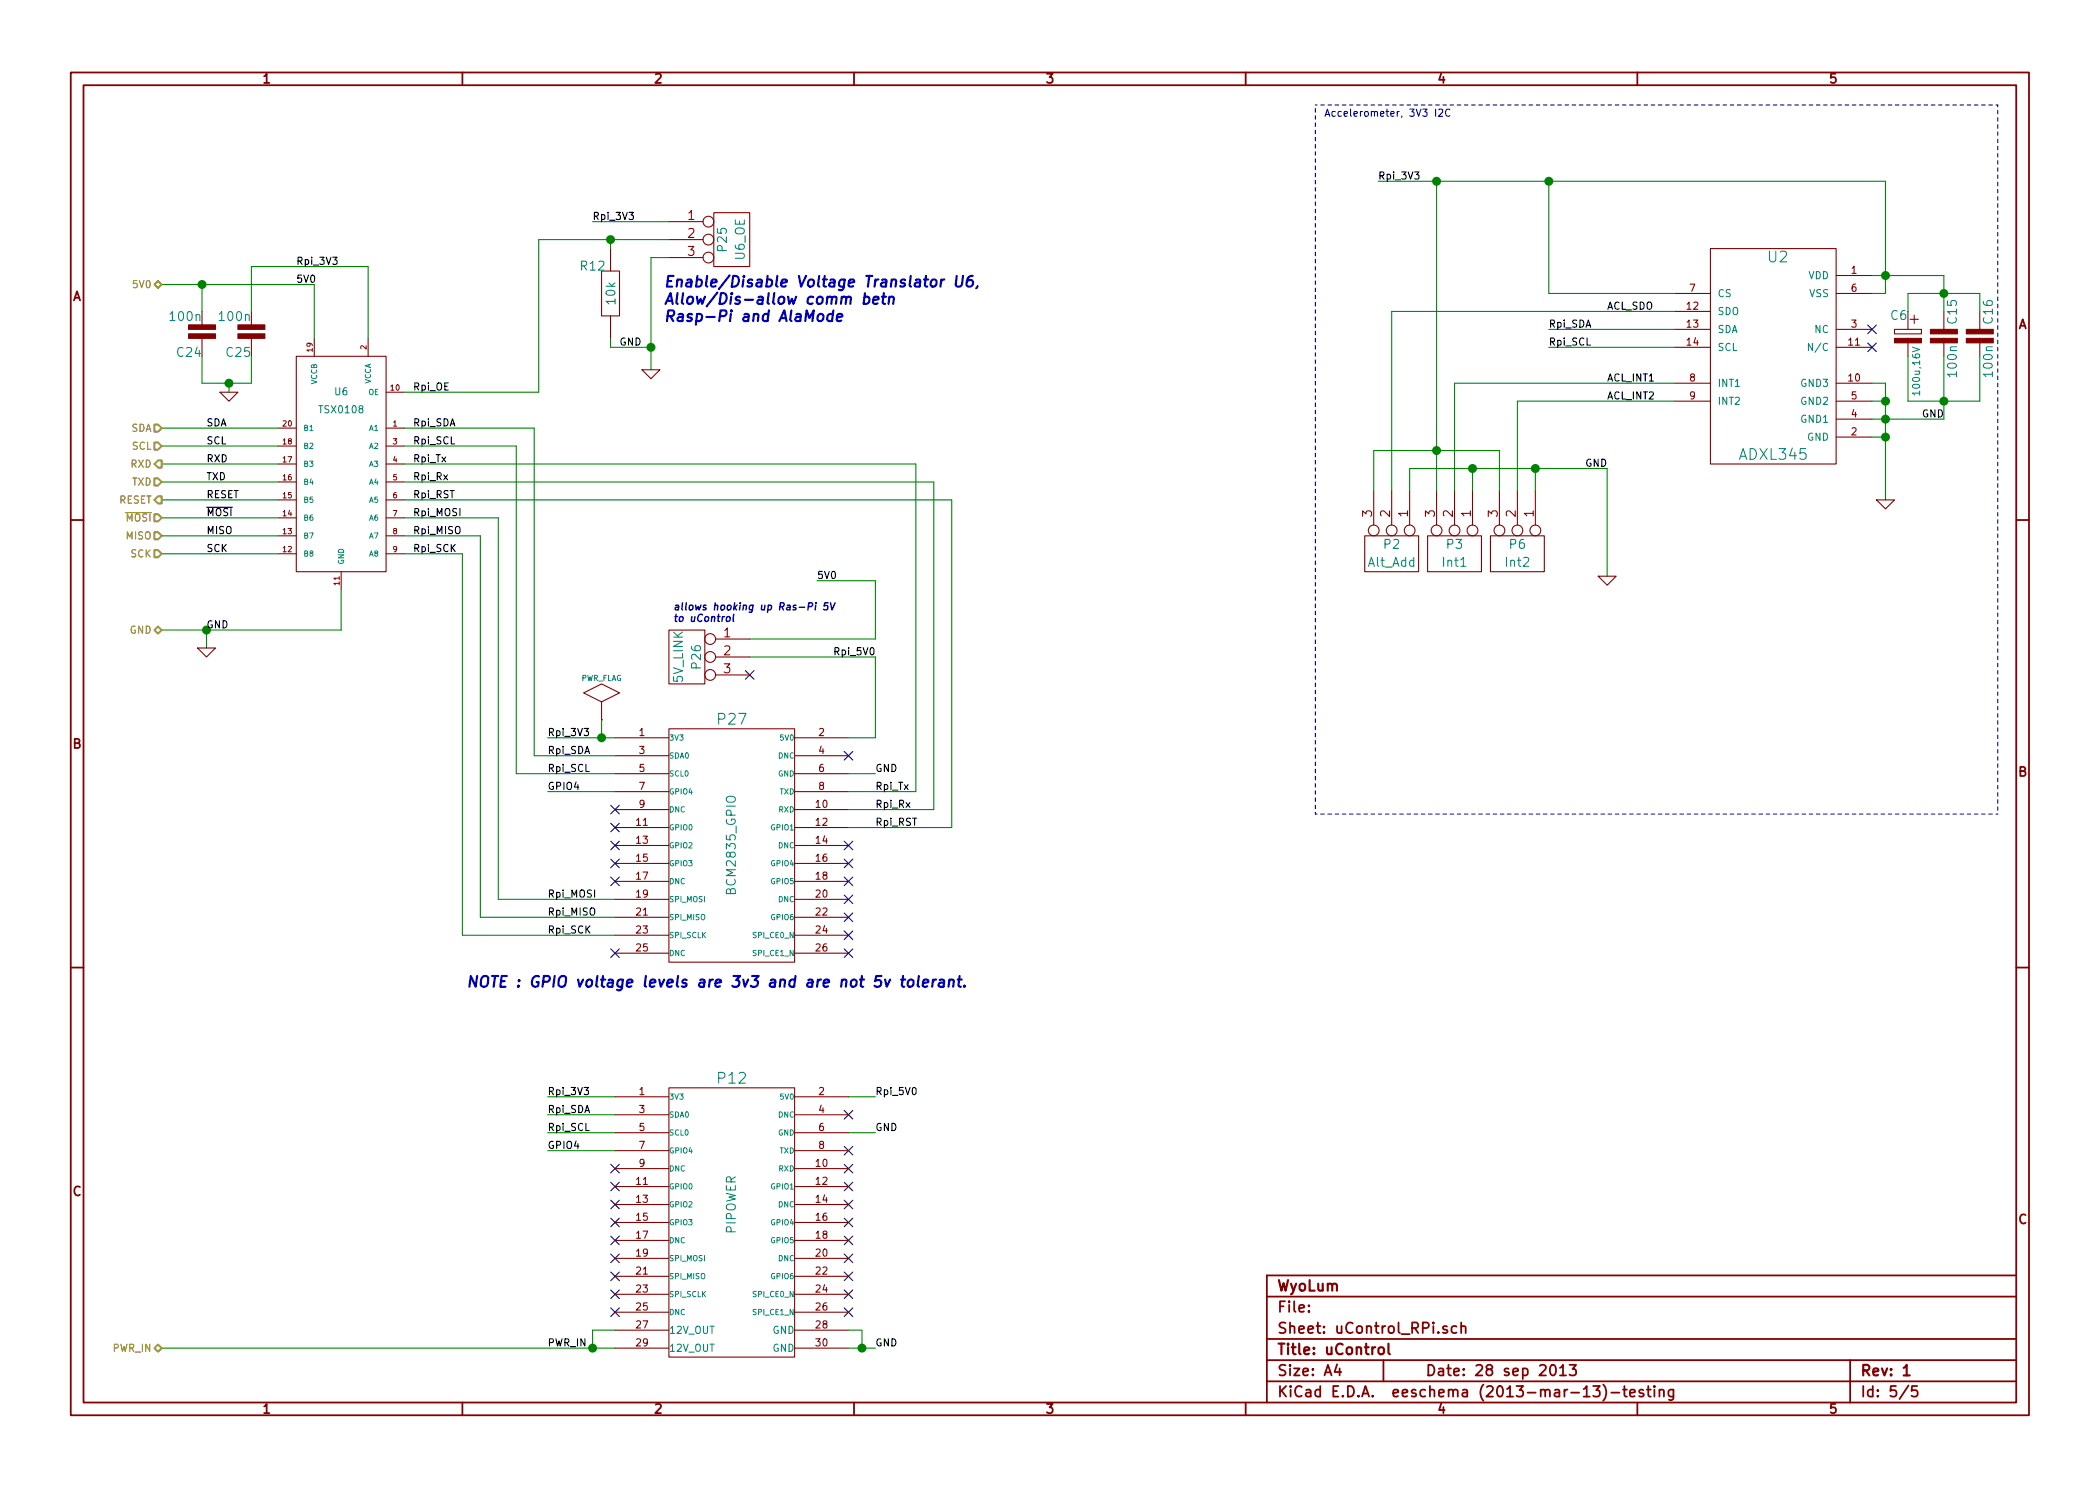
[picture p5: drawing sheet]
EESchema Schematic File Version 2
LIBS:Conn-raspberry
LIBS:power
LIBS:uControl
LIBS:uControl_v2-cache
EELAYER 24 0
EELAYER END
$Descr A4 11693 8268
encoding utf-8
Sheet 5 5
Title "uControl"
Date "28 sep 2013"
Rev "1"
Comp "WyoLum"
Comment1 ""
Comment2 ""
Comment3 ""
Comment4 ""
$EndDescr
$Comp
L BCM2835_GPIO P27
U 1 1
P 4075 4700
F 0 "P27" H 4075 5400 60  0000 C CNN
F 1 "BCM2835_GPIO" V 4075 4700 50  0000 C CNN
F 2 "Header_GPIO" V 4175 4700 50  0001 C CNN
F 3 "" H 4075 4700 60  0001 C CNN
F 4 "CONN HEADER FMAL 26PS .1\" DL TIN" H 4075 5500 60  0001 L CNN "Field4"
F 5 "Header, Female Socket" H 4075 5600 60  0001 L CNN "Field5"
F 6 "0.1\", 2 row" H 4075 5700 60  0001 L CNN "Field6"
F 7 "Sullins Connector Solutions" H 4075 5800 60  0001 L CNN "Field7"
F 8 "PPTC132LFBN-RC" H 4075 5900 60  0001 L CNN "Field8"
F 9 "Digikey" H 4075 6000 60  0001 L CNN "Field9"
F 10 "S7081-ND" H 4075 6100 60  0001 L CNN "Field10"
F 11 "http://www.digikey.com/product-detail/en/PPTC132LFBN-RC/S7081-ND/810219" H 4075 6200 60  0001 L CNN "Field11"
	1    4075 4700
	1    0    0    -1  
$EndComp
$Comp
L TSX0108 U6
U 1 1
P 1900 2575
F 0 "U6" H 1900 2975 40  0000 C CNN
F 1 "TSX0108" H 1900 2875 40  0000 C CNN
F 2 "TXS0108EPWR" H 1900 2975 40  0001 C CNN
F 3 "" H 1900 2575 60  0001 C CNN
F 4 "IC 8BIT NON-INV TRANSLTR 20TSSOP" H 1900 3075 60  0001 L CNN "Field4"
F 5 "Translator, Bidirectional, Open Drain" H 1900 3175 60  0001 L CNN "Field5"
F 6 "20-TSSOP (0.173\", 4.40mm Width)" H 1900 3275 60  0001 L CNN "Field6"
F 7 "Texas Instruments" H 1900 3375 60  0001 L CNN "Field7"
F 8 "TXS0108EPWR" H 1900 3475 60  0001 L CNN "Field8"
F 9 "Digikey" H 1900 3575 60  0001 L CNN "Field9"
F 10 "296-23011-1-ND" H 1900 3675 60  0001 L CNN "Field10"
F 11 "http://www.digikey.com/product-detail/en/TXS0108EPWR/296-23011-1-ND/1775304" H 1900 3775 60  0001 L CNN "Field11"
	1    1900 2575
	-1   0    0    -1  
$EndComp
$Comp
L R_10K R12
U 1 1
P 3400 1625
F 0 "R12" H 3300 1775 50  0000 C CNN
F 1 "10k" V 3405 1625 50  0000 C CNN
F 2 "r_0603" V 3505 1625 50  0001 C CNN
F 3 "" H 3400 1625 60  0001 C CNN
F 4 "RES 10K OHM 1/8W 5% CF AXIAL" H 3400 1725 60  0001 L CNN "Field4"
F 5 "0.125W, 1/8W" H 3400 1825 60  0001 L CNN "Field5"
F 6 "Axial" H 3400 1925 60  0001 L CNN "Field6"
F 7 "Stackpole Electronics Inc" H 3400 2025 60  0001 L CNN "Field7"
F 8 "CF18JT10K0" H 3400 2125 60  0001 L CNN "Field8"
F 9 "Digikey" H 3400 2225 60  0001 L CNN "Field9"
F 10 "CF18JT10K0CT-ND" H 3400 2325 60  0001 L CNN "Field10"
F 11 "http://www.digikey.com/product-detail/en/CF18JT10K0/CF18JT10K0CT-ND/2022766?cur=USD" H 3400 2425 60  0001 L CNN "Field11"
	1    3400 1625
	1    0    0    -1  
$EndComp
$Comp
L C C25
U 1 1
P 1400 1850
F 0 "C25" H 1400 1950 50  0000 L CNN
F 1 "100n" H 1400 1750 50  0000 L CNN
F 2 "c_0603" H 1400 1850 50  0001 C CNN
F 3 "" H 1400 1850 60  0001 C CNN
F 4 "CAP FILM 0.1UF 63VDC RADIAL" H 1400 2050 60  0001 L CNN "Field4"
F 5 "100nF, 63V" H 1400 2150 60  0001 L CNN "Field5"
F 6 "R82" H 1400 2250 60  0001 L CNN "Field6"
F 7 "Kemet" H 1400 2350 60  0001 L CNN "Field7"
F 8 "R82DC3100AA50J" H 1400 2450 60  0001 L CNN "Field8"
F 9 "Digikey" H 1400 2550 60  0001 L CNN "Field9"
F 10 "399-5863-ND" H 1400 2650 60  0001 L CNN "Field10"
F 11 "http://www.digikey.com/product-detail/en/R82DC3100AA50J/399-5863-ND/2571298?cur=USD" H 1400 2750 60  0001 L CNN "Field11"
	1    1400 1850
	-1   0    0    1   
$EndComp
$Comp
L C C24
U 1 1
P 1125 1850
F 0 "C24" H 1125 1950 50  0000 L CNN
F 1 "100n" H 1125 1750 50  0000 L CNN
F 2 "c_0603" H 1125 1850 50  0001 C CNN
F 3 "" H 1125 1850 60  0001 C CNN
F 4 "CAP FILM 0.1UF 63VDC RADIAL" H 1125 2050 60  0001 L CNN "Field4"
F 5 "100nF, 63V" H 1125 2150 60  0001 L CNN "Field5"
F 6 "R82" H 1125 2250 60  0001 L CNN "Field6"
F 7 "Kemet" H 1125 2350 60  0001 L CNN "Field7"
F 8 "R82DC3100AA50J" H 1125 2450 60  0001 L CNN "Field8"
F 9 "Digikey" H 1125 2550 60  0001 L CNN "Field9"
F 10 "399-5863-ND" H 1125 2650 60  0001 L CNN "Field10"
F 11 "http://www.digikey.com/product-detail/en/R82DC3100AA50J/399-5863-ND/2571298?cur=USD" H 1125 2750 60  0001 L CNN "Field11"
	1    1125 1850
	-1   0    0    1   
$EndComp
Connection ~ 3350 4100
Wire Wire Line
	3350 4000 3350 4100
Wire Wire Line
	4550 3225 4875 3225
Wire Wire Line
	4875 3225 4875 3550
Wire Wire Line
	4875 3550 4175 3550
Connection ~ 3400 1325
Connection ~ 3625 1925
Wire Wire Line
	3625 1925 3400 1925
Wire Wire Line
	3400 1925 3400 1875
Connection ~ 1150 3500
Wire Wire Line
	1150 3600 1150 3500
Wire Wire Line
	1400 2125 1400 1975
Wire Wire Line
	1125 2125 1400 2125
Wire Wire Line
	1125 2125 1125 1975
Connection ~ 1125 1575
Wire Wire Line
	1125 1725 1125 1575
Wire Wire Line
	2050 1475 1400 1475
Wire Wire Line
	4725 4600 5300 4600
Wire Wire Line
	1550 2375 900  2375
Wire Wire Line
	1750 1575 1750 1875
Wire Wire Line
	900  3075 1550 3075
Wire Wire Line
	900  2875 1550 2875
Wire Wire Line
	900  2675 1550 2675
Wire Wire Line
	2250 3075 2575 3075
Wire Wire Line
	2575 3075 2575 5200
Wire Wire Line
	2575 5200 3425 5200
Wire Wire Line
	2250 2875 2775 2875
Wire Wire Line
	2775 2875 2775 5000
Wire Wire Line
	2775 5000 3425 5000
Wire Wire Line
	2250 2675 5200 2675
Wire Wire Line
	5200 2675 5200 4500
Wire Wire Line
	5200 4500 4725 4500
Wire Wire Line
	2250 2475 2875 2475
Wire Wire Line
	2875 2475 2875 4300
Wire Wire Line
	2875 4300 3425 4300
Wire Wire Line
	4875 4300 4725 4300
Wire Wire Line
	2250 2375 2975 2375
Wire Wire Line
	2975 2375 2975 4200
Wire Wire Line
	2975 4200 3425 4200
Wire Wire Line
	4725 4400 5100 4400
Wire Wire Line
	5100 4400 5100 2575
Wire Wire Line
	5100 2575 2250 2575
Wire Wire Line
	5300 4600 5300 2775
Wire Wire Line
	5300 2775 2250 2775
Wire Wire Line
	2250 2975 2675 2975
Wire Wire Line
	2675 2975 2675 5100
Wire Wire Line
	2675 5100 3425 5100
Wire Wire Line
	1550 2575 900  2575
Wire Wire Line
	1550 2775 900  2775
Wire Wire Line
	1550 2975 900  2975
Wire Wire Line
	900  3500 1900 3500
Wire Wire Line
	1900 3500 1900 3275
Wire Wire Line
	2050 1475 2050 1875
Wire Wire Line
	1550 2475 900  2475
Wire Wire Line
	900  1575 1750 1575
Wire Wire Line
	1400 1475 1400 1725
Wire Wire Line
	1275 2175 1275 2125
Connection ~ 1275 2125
Wire Wire Line
	3050 4100 3425 4100
Wire Wire Line
	3725 1425 3625 1425
Wire Wire Line
	3625 1425 3625 2050
Wire Wire Line
	3000 1325 3725 1325
Wire Wire Line
	3000 1325 3000 2175
Wire Wire Line
	3000 2175 2250 2175
Wire Wire Line
	4725 4100 4875 4100
Wire Wire Line
	4875 4100 4875 3650
Wire Wire Line
	4875 3650 4175 3650
Wire Wire Line
	3400 1375 3400 1325
Wire Wire Line
	3725 1225 3300 1225
$Comp
L PWR_FLAG #FLG022
U 1 1
P 3350 4000
F 0 "#FLG022" H 3350 4270 30  0001 C CNN
F 1 "PWR_FLAG" H 3350 4230 30  0000 C CNN
F 2 "" H 3350 4000 60  0001 C CNN
F 3 "" H 3350 4000 60  0001 C CNN
	1    3350 4000
	1    0    0    -1  
$EndComp
Text Label 3300 1225 0    40   ~ 0
Rpi_3V3
NoConn ~ 4175 3750
$Comp
L CONN_3 P26
U 1 1
P 3825 3650
F 0 "P26" V 3775 3650 50  0000 C CNN
F 1 "5V_LINK" V 3875 3650 50  0000 C CNN
F 2 "ShortLink2" H 3675 3850 50  0001 C CNN
F 3 "" H 3825 3650 60  0001 C CNN
	1    3825 3650
	-1   0    0    -1  
$EndComp
Text Label 4875 3650 2    40   ~ 0
Rpi_5V0
Text Notes 3750 3400 0    40   Italic 8
allows hooking up Ras-Pi 5V \nto uControl
Text Label 4550 3225 0    40   ~ 0
5V0
Text Notes 3700 1600 0    60   Italic 12
Enable/Disable Voltage Translator U6,\nAllow/Dis-allow comm betn\nRasp-Pi and AlaMode
Text Label 2300 2175 0    40   ~ 0
Rpi_OE
$Comp
L GND #PWR023
U 1 1
P 3625 2050
F 0 "#PWR023" H 3625 2050 30  0001 C CNN
F 1 "GND" H 3625 1980 30  0001 C CNN
F 2 "" H 3625 2050 60  0001 C CNN
F 3 "" H 3625 2050 60  0001 C CNN
	1    3625 2050
	1    0    0    -1  
$EndComp
$Comp
L CONN_3 P25
U 1 1
P 4075 1325
F 0 "P25" V 4025 1325 50  0000 C CNN
F 1 "U6_OE" V 4125 1325 50  0000 C CNN
F 2 "ShortLink2" H 4075 1275 60  0001 C CNN
F 3 "" H 4075 1325 60  0001 C CNN
	1    4075 1325
	1    0    0    -1  
$EndComp
Text Label 3050 4100 0    40   ~ 0
Rpi_3V3
$Comp
L GND #PWR024
U 1 1
P 1275 2175
F 0 "#PWR024" H 1275 2175 30  0001 C CNN
F 1 "GND" H 1275 2105 30  0001 C CNN
F 2 "" H 1275 2175 60  0001 C CNN
F 3 "" H 1275 2175 60  0001 C CNN
	1    1275 2175
	1    0    0    -1  
$EndComp
$Comp
L GND #PWR025
U 1 1
P 1150 3600
F 0 "#PWR025" H 1150 3600 30  0001 C CNN
F 1 "GND" H 1150 3530 30  0001 C CNN
F 2 "" H 1150 3600 60  0001 C CNN
F 3 "" H 1150 3600 60  0001 C CNN
	1    1150 3600
	1    0    0    -1  
$EndComp
Text Label 2300 3075 0    40   ~ 0
Rpi_SCK
Text Label 2300 2975 0    40   ~ 0
Rpi_MISO
Text Label 2300 2875 0    40   ~ 0
Rpi_MOSI
Text Label 2300 2775 0    40   ~ 0
Rpi_RST
Text Label 2300 2675 0    40   ~ 0
Rpi_Rx
Text Label 2300 2575 0    40   ~ 0
Rpi_Tx
Text Label 2300 2475 0    40   ~ 0
Rpi_SCL
Text Label 2300 2375 0    40   ~ 0
Rpi_SDA
Text Label 1650 1475 0    40   ~ 0
Rpi_3V3
Text Label 1650 1575 0    40   ~ 0
5V0
Text Label 1150 3075 0    40   ~ 0
SCK
Text HLabel 900  3075 0    40   Input ~ 0
SCK
Text HLabel 900  2975 0    40   Input ~ 0
MISO
Text Label 1150 2975 0    40   ~ 0
MISO
Text Label 1150 2875 0    40   ~ 0
~MOSI
Text HLabel 900  2875 0    40   Input ~ 0
~MOSI
Text HLabel 900  2775 0    40   Output ~ 0
RESET
Text Label 1150 2775 0    40   ~ 0
RESET
Text HLabel 900  1575 0    40   BiDi ~ 0
5V0
Text Label 3050 5200 0    40   ~ 0
Rpi_SCK
Text Label 3050 5100 0    40   ~ 0
Rpi_MISO
Text Label 3050 5000 0    40   ~ 0
Rpi_MOSI
Text Label 4875 4600 0    40   ~ 0
Rpi_RST
Text Label 1150 2675 0    40   ~ 0
TXD
Text Label 1150 2575 0    40   ~ 0
RXD
Text Label 1150 3500 0    40   ~ 0
GND
Text HLabel 900  3500 0    40   BiDi ~ 0
GND
Text HLabel 900  2675 0    40   Input ~ 0
TXD
Text HLabel 900  2575 0    40   Output ~ 0
RXD
NoConn ~ 4725 4800
NoConn ~ 4725 4900
NoConn ~ 4725 5100
NoConn ~ 4725 5300
NoConn ~ 4725 5200
NoConn ~ 3425 4800
NoConn ~ 3425 4700
NoConn ~ 3425 4600
Text Label 4875 4300 0    40   ~ 0
GND
Text Label 4875 4500 0    40   ~ 0
Rpi_Rx
Text Label 4875 4400 0    40   ~ 0
Rpi_Tx
Text HLabel 900  2475 0    40   Input ~ 0
SCL
Text HLabel 900  2375 0    40   Input ~ 0
SDA
Text Label 1150 2475 0    40   ~ 0
SCL
Text Label 1150 2375 0    40   ~ 0
SDA
Text Label 3050 4300 0    40   ~ 0
Rpi_SCL
Text Label 3050 4200 0    40   ~ 0
Rpi_SDA
Text Notes 2600 5500 0    60   Italic 12
NOTE : GPIO voltage levels are 3v3 and are not 5v tolerant.
NoConn ~ 4725 4200
NoConn ~ 4725 4700
NoConn ~ 4725 5000
NoConn ~ 3425 5300
NoConn ~ 3425 4900
NoConn ~ 3425 4500
$Comp
L ADXL345 U2
U 1 1
P 9875 1975
F 0 "U2" H 9850 2525 60  0000 C CNN
F 1 "ADXL345" H 9875 1425 60  0000 C CNN
F 2 "ADXL345" H 9875 1625 60  0001 C CNN
F 3 "" H 9875 1625 60  0000 C CNN
	1    9875 1975
	-1   0    0    -1  
$EndComp
NoConn ~ 10425 1825
NoConn ~ 10425 1925
Wire Wire Line
	10425 2125 10500 2125
Wire Wire Line
	10500 2125 10500 2775
Wire Wire Line
	10425 2425 10500 2425
Connection ~ 10500 2425
Wire Wire Line
	10825 2325 10425 2325
Connection ~ 10500 2325
Wire Wire Line
	10425 2225 10500 2225
Connection ~ 10500 2225
$Comp
L GND #PWR026
U 1 1
P 10500 2775
F 0 "#PWR026" H 10500 2775 30  0001 C CNN
F 1 "GND" H 10500 2705 30  0001 C CNN
F 2 "" H 10500 2775 60  0001 C CNN
F 3 "" H 10500 2775 60  0001 C CNN
	1    10500 2775
	1    0    0    -1  
$EndComp
Wire Wire Line
	10500 1625 10425 1625
Wire Wire Line
	10500 1000 10500 1625
Wire Wire Line
	10625 1625 10625 1725
Wire Wire Line
	10425 1525 10825 1525
Connection ~ 10500 1525
$Comp
L C C15
U 1 1
P 10825 1850
F 0 "C15" V 10875 1900 50  0000 L CNN
F 1 "100n" V 10875 1600 50  0000 L CNN
F 2 "c_0603" H 10825 1850 50  0001 C CNN
F 3 "" H 10825 1850 60  0001 C CNN
F 4 "CAP FILM 0.1UF 63VDC RADIAL" H 10825 2050 60  0001 L CNN "Field4"
F 5 "100nF, 63V" H 10825 2150 60  0001 L CNN "Field5"
F 6 "R82" H 10825 2250 60  0001 L CNN "Field6"
F 7 "Kemet" H 10825 2350 60  0001 L CNN "Field7"
F 8 "R82DC3100AA50J" H 10825 2450 60  0001 L CNN "Field8"
F 9 "Digikey" H 10825 2550 60  0001 L CNN "Field9"
F 10 "399-5863-ND" H 10825 2650 60  0001 L CNN "Field10"
F 11 "http://www.digikey.com/product-detail/en/R82DC3100AA50J/399-5863-ND/2571298?cur=USD" H 10825 2750 60  0001 L CNN "Field11"
	1    10825 1850
	1    0    0    -1  
$EndComp
$Comp
L C C16
U 1 1
P 11025 1850
F 0 "C16" V 11075 1900 50  0000 L CNN
F 1 "100n" V 11075 1600 50  0000 L CNN
F 2 "c_0603" H 11025 1850 50  0001 C CNN
F 3 "" H 11025 1850 60  0001 C CNN
F 4 "CAP FILM 0.1UF 63VDC RADIAL" H 11025 2050 60  0001 L CNN "Field4"
F 5 "100nF, 63V" H 11025 2150 60  0001 L CNN "Field5"
F 6 "R82" H 11025 2250 60  0001 L CNN "Field6"
F 7 "Kemet" H 11025 2350 60  0001 L CNN "Field7"
F 8 "R82DC3100AA50J" H 11025 2450 60  0001 L CNN "Field8"
F 9 "Digikey" H 11025 2550 60  0001 L CNN "Field9"
F 10 "399-5863-ND" H 11025 2650 60  0001 L CNN "Field10"
F 11 "http://www.digikey.com/product-detail/en/R82DC3100AA50J/399-5863-ND/2571298?cur=USD" H 11025 2750 60  0001 L CNN "Field11"
	1    11025 1850
	1    0    0    -1  
$EndComp
$Comp
L C_POL_1 C6
U 1 1
P 10625 1825
F 0 "C6" H 10525 1900 50  0000 L CNN
F 1 "100u,16V" V 10675 1450 40  0000 L CNN
F 2 "C_ELCO_SMD" H 10225 1800 50  0001 C CNN
F 3 "" H 10625 1825 60  0001 C CNN
F 4 "CAP ALUM 100UF 16V 20% RADIAL" H 10625 2025 60  0001 L CNN "Field4"
F 5 "100u,16V" H 10625 2125 60  0001 L CNN "Field5"
F 6 "Radial, Can, 6.3mm dia" H 10625 2225 60  0001 L CNN "Field6"
F 7 "Panasonic Electronic Components" H 10625 2325 60  0001 L CNN "Field7"
F 8 "ECE-A1CKA101" H 10625 2425 60  0001 L CNN "Field8"
F 9 "Digikey" H 10625 2525 60  0001 L CNN "Field9"
F 10 "P833-ND" H 10625 2625 60  0001 L CNN "Field10"
F 11 "http://www.digikey.com/product-detail/en/ECE-A1CKA101/P833-ND/44757?cur=USD" H 10625 2725 60  0001 L CNN "Field11"
	1    10625 1825
	1    0    0    -1  
$EndComp
Wire Wire Line
	10625 1975 10625 2225
Wire Wire Line
	10625 2225 11025 2225
Wire Wire Line
	11025 2225 11025 1975
Wire Wire Line
	10825 1975 10825 2325
Connection ~ 10825 2225
Wire Wire Line
	11025 1625 11025 1725
Wire Wire Line
	10625 1625 11025 1625
Wire Wire Line
	10825 1525 10825 1725
Connection ~ 10825 1625
Text Label 8950 1725 0    40   ~ 0
ACL_SDO
Wire Notes Line
	11125 575  11125 4525
Wire Notes Line
	7325 4525 7325 575 
Text Notes 7375 650  0    40   ~ 0
Accelerometer, 3V3 I2C
Wire Notes Line
	7325 575  11125 575 
Wire Notes Line
	11125 4525 7325 4525
Wire Wire Line
	8100 2125 9325 2125
Wire Wire Line
	8450 2225 9325 2225
Wire Wire Line
	9325 1925 8625 1925
Wire Wire Line
	8625 1825 9325 1825
Wire Wire Line
	7750 1725 9325 1725
Wire Wire Line
	8625 1625 9325 1625
Text Label 8625 1825 0    40   ~ 0
Rpi_SDA
Text Label 8625 1925 0    40   ~ 0
Rpi_SCL
Text Label 8950 2125 0    40   ~ 0
ACL_INT1
Text Label 8950 2225 0    40   ~ 0
ACL_INT2
Wire Wire Line
	7675 1000 10500 1000
Text Label 3450 1925 0    40   ~ 0
GND
Wire Wire Line
	8625 1625 8625 1000
Connection ~ 8625 1000
$Comp
L CONN_3 P2
U 1 1
P 7750 3075
F 0 "P2" V 7700 3075 50  0000 C CNN
F 1 "Alt_Add" V 7800 3075 50  0000 C CNN
F 2 "ShortLink2" H 7750 3075 60  0001 C CNN
F 3 "" H 7750 3075 60  0000 C CNN
F 4 "CONN HEADER 50POS .100\" SGL GOLD" H 7750 3175 60  0001 L CNN "Field4"
F 5 "Header, Unshrouded, Male pin," H 7750 3275 60  0001 L CNN "Field5"
F 6 "0.1\" pitch x 50 nos" H 7750 3375 60  0001 L CNN "Field6"
F 7 "Samtec Inc" H 7750 3475 60  0001 L CNN "Field7"
F 8 "TSW-150-07-L-S" H 7750 3575 60  0001 L CNN "Field8"
F 9 "Digikey" H 7750 3675 60  0001 L CNN "Field9"
F 10 "SAM1031-50-ND" H 7750 3775 60  0001 L CNN "Field10"
F 11 "http://www.digikey.com/scripts/DkSearch/dksus.dll?WT.z_header=search_go&lang=en&keywords=SAM1031-50-ND&x=15&y=16&cur=USD" H 7750 3875 60  0001 L CNN "Field11"
	1    7750 3075
	0    1    1    0   
$EndComp
$Comp
L CONN_3 P3
U 1 1
P 8100 3075
F 0 "P3" V 8050 3075 50  0000 C CNN
F 1 "Int1" V 8150 3075 50  0000 C CNN
F 2 "ShortLink2" H 8100 3075 60  0001 C CNN
F 3 "" H 8100 3075 60  0000 C CNN
F 4 "CONN HEADER 50POS .100\" SGL GOLD" H 8100 3175 60  0001 L CNN "Field4"
F 5 "Header, Unshrouded, Male pin," H 8100 3275 60  0001 L CNN "Field5"
F 6 "0.1\" pitch x 50 nos" H 8100 3375 60  0001 L CNN "Field6"
F 7 "Samtec Inc" H 8100 3475 60  0001 L CNN "Field7"
F 8 "TSW-150-07-L-S" H 8100 3575 60  0001 L CNN "Field8"
F 9 "Digikey" H 8100 3675 60  0001 L CNN "Field9"
F 10 "SAM1031-50-ND" H 8100 3775 60  0001 L CNN "Field10"
F 11 "http://www.digikey.com/scripts/DkSearch/dksus.dll?WT.z_header=search_go&lang=en&keywords=SAM1031-50-ND&x=15&y=16&cur=USD" H 8100 3875 60  0001 L CNN "Field11"
	1    8100 3075
	0    1    1    0   
$EndComp
$Comp
L CONN_3 P6
U 1 1
P 8450 3075
F 0 "P6" V 8400 3075 50  0000 C CNN
F 1 "Int2" V 8500 3075 50  0000 C CNN
F 2 "ShortLink2" H 8450 3075 60  0001 C CNN
F 3 "" H 8450 3075 60  0000 C CNN
F 4 "CONN HEADER 50POS .100\" SGL GOLD" H 8450 3175 60  0001 L CNN "Field4"
F 5 "Header, Unshrouded, Male pin," H 8450 3275 60  0001 L CNN "Field5"
F 6 "0.1\" pitch x 50 nos" H 8450 3375 60  0001 L CNN "Field6"
F 7 "Samtec Inc" H 8450 3475 60  0001 L CNN "Field7"
F 8 "TSW-150-07-L-S" H 8450 3575 60  0001 L CNN "Field8"
F 9 "Digikey" H 8450 3675 60  0001 L CNN "Field9"
F 10 "SAM1031-50-ND" H 8450 3775 60  0001 L CNN "Field10"
F 11 "http://www.digikey.com/scripts/DkSearch/dksus.dll?WT.z_header=search_go&lang=en&keywords=SAM1031-50-ND&x=15&y=16&cur=USD" H 8450 3875 60  0001 L CNN "Field11"
	1    8450 3075
	0    1    1    0   
$EndComp
Wire Wire Line
	8450 2725 8450 2225
Wire Wire Line
	8100 2125 8100 2725
Wire Wire Line
	7750 2725 7750 1725
Wire Wire Line
	8350 2500 8350 2725
Wire Wire Line
	7650 2500 8350 2500
Wire Wire Line
	7650 2500 7650 2725
Wire Wire Line
	8000 1000 8000 2725
Connection ~ 8000 2500
Connection ~ 8000 1000
Wire Wire Line
	7850 2725 7850 2600
Wire Wire Line
	7850 2600 8950 2600
Wire Wire Line
	8550 2600 8550 2725
Wire Wire Line
	8200 2725 8200 2600
Connection ~ 8200 2600
Wire Wire Line
	8950 2600 8950 3200
Connection ~ 8550 2600
$Comp
L GND #PWR027
U 1 1
P 8950 3200
F 0 "#PWR027" H 8950 3200 30  0001 C CNN
F 1 "GND" H 8950 3130 30  0001 C CNN
F 2 "" H 8950 3200 60  0001 C CNN
F 3 "" H 8950 3200 60  0001 C CNN
	1    8950 3200
	1    0    0    -1  
$EndComp
Text Label 8950 2600 2    40   ~ 0
GND
Text Label 10825 2325 2    40   ~ 0
GND
Wire Wire Line
	3050 6300 3425 6300
Wire Wire Line
	4875 6300 4725 6300
Wire Wire Line
	3050 6200 3425 6200
Wire Wire Line
	3050 6100 3425 6100
Wire Wire Line
	4725 6100 4875 6100
Text Label 3050 6100 0    40   ~ 0
Rpi_3V3
NoConn ~ 4725 6800
NoConn ~ 4725 6900
NoConn ~ 4725 7100
NoConn ~ 4725 7300
NoConn ~ 4725 7200
NoConn ~ 3425 6800
NoConn ~ 3425 6700
NoConn ~ 3425 6600
Text Label 4875 6300 0    40   ~ 0
GND
Text Label 3050 6300 0    40   ~ 0
Rpi_SCL
Text Label 3050 6200 0    40   ~ 0
Rpi_SDA
NoConn ~ 4725 6200
NoConn ~ 4725 6700
NoConn ~ 4725 7000
NoConn ~ 3425 7300
NoConn ~ 3425 6900
NoConn ~ 3425 6500
NoConn ~ 4725 6400
NoConn ~ 4725 6500
NoConn ~ 4725 6600
NoConn ~ 3425 7000
NoConn ~ 3425 7100
NoConn ~ 3425 7200
Text Label 4875 6100 0    40   ~ 0
Rpi_5V0
Wire Wire Line
	3425 4400 3050 4400
Text Label 3050 4400 0    40   ~ 0
GPIO4
Text Label 3050 6400 0    40   ~ 0
GPIO4
Wire Wire Line
	3050 6400 3425 6400
$Comp
L PIPOWER P12
U 1 1
P 4075 6700
F 0 "P12" H 4075 7400 60  0000 C CNN
F 1 "PIPOWER" V 4075 6700 50  0000 C CNN
F 2 "PiPower" H 4075 6700 60  0001 C CNN
F 3 "" H 4075 6700 60  0000 C CNN
	1    4075 6700
	1    0    0    -1  
$EndComp
Wire Wire Line
	4875 7500 4725 7500
Text Label 4875 7500 0    40   ~ 0
GND
Wire Wire Line
	3425 7400 3300 7400
Wire Wire Line
	3300 7400 3300 7500
Wire Wire Line
	900  7500 3425 7500
Connection ~ 3300 7500
Text Label 3050 7500 0    40   ~ 0
PWR_IN
Wire Wire Line
	4725 7400 4800 7400
Wire Wire Line
	4800 7400 4800 7500
Connection ~ 4800 7500
Text HLabel 900  7500 0    40   BiDi ~ 0
PWR_IN
Text Label 7675 1000 0    40   ~ 0
Rpi_3V3
$EndSCHEMATC
